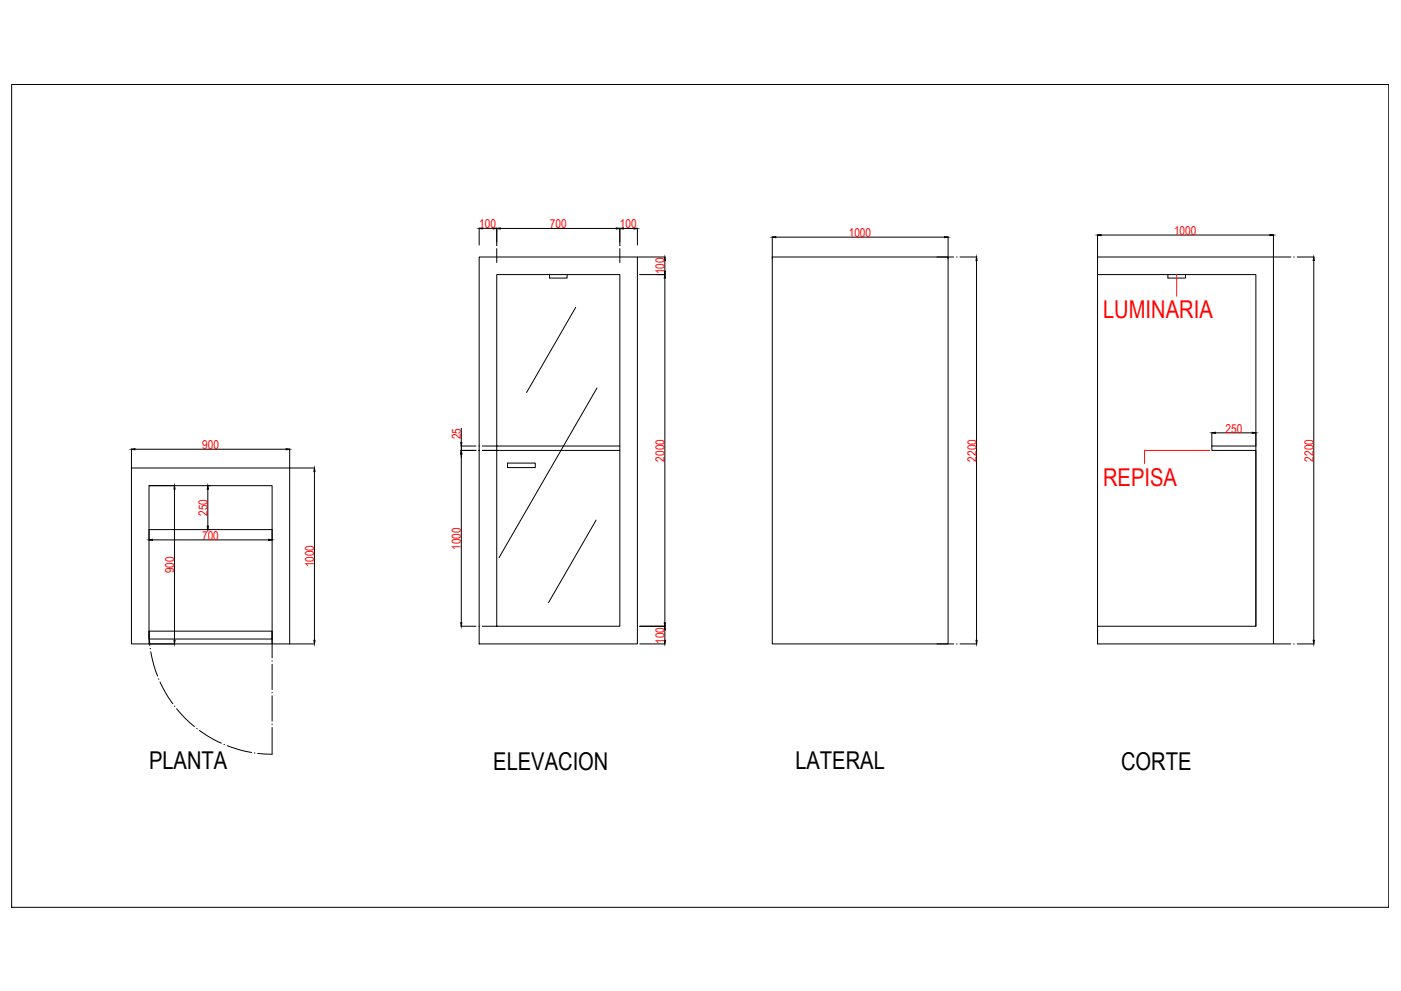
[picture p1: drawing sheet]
<svg xmlns="http://www.w3.org/2000/svg" width="594mm" height="420mm" viewBox="0 0 594 420" stroke-linecap="round" stroke-linejoin="round" font-family="sans-serif">
<!-- layer: 0 -->
<g fill="none" stroke="#000" stroke-width=".42">
<path d="M4.9 35.8h584v348.9h-584zM203.2 96.7v7.2M204.7 96.8h4.5M210.6 96.7v7.2M212.2 96.9h49.2M262.8 96.8v7.1M264.3 96.9h4.5M270.3 96.8v7.1M465.4 99.6v9.3M466.9 99.7h71.6M540 99.6v9.3M203.2 109h67.1v164h-67.1z"/>
<path d="M210.6 116.4h52.2v149.1h-52.2zM210.6 105.4v5.9M233 116.4v1.5h7.5v-1.5M262.8 105.4v5.9M270.3 109h11.7M271.2 116.4h10.8M281.9 110.4v4.5M281.9 117.9v146.1M327.5 109h74.5v164h-74.5zM327.5 100.4v9.4M329 100.5h71.5M397.3 109h7.1"/>
<path d="M402 100.4v9.4M407.1 109h7.1M414.1 110.4v161.1M465.4 109h74.6v164h-74.6zM465.4 116.4h67.1v149.1h-67.1v7.5M495.2 116.4v1.5h7.5v-1.5M540.2 109h7.2M550.1 109h7.1M557.1 110.4v161.1M244.1 130.3l-20.8 36.1M253.1 164.5l-41.5 71.9M55.7 198.4h67.1v74.6h-67.1z"/>
<path d="M55.7 190.4v8M57.2 190.5h64.2M122.8 190.4v8M123 198.4h10.4M133.3 199.9v71.6M195.5 191h6.3M195.5 189.1h6.3M195.6 181.6v6M195.6 189.1v1.9M195.6 192.5v71.5M204.5 191h58.3M204.5 189.1h58.3"/>
<path d="M215.2 196.3h11.8v1.9h-11.8zM513.9 183.4v5.7M515.4 183.5h15.6M532.5 189.1h-18.6v1.9h18.6v74.5M532.5 183.4v5.7M63.2 205.9h10.9M74 207.4v64.1M88 205.9h1.2M88.1 207.4v15.7M63.2 229v-4.5l52.2 .1v4.4M64.7 228.9h49.2M252.8 220.5l-20.2 35"/>
<path d="M63.2 273v-67.1h52.2v67.1M63.2 267.6h52.2v3.3h-52.2zM63.2 267.6l.3 6.1M63.5 273h10.6M63.9 276.3l1.3 5.7 1.6 4.6M115.4 267.6v11.3M123 273h10.4M195.5 265.5h6.3M204.5 265.5h6.4M271.2 265.5h10.8M271.3 273h10.7M281.9 267v4.5"/>
<path d="M397.3 273h7.1M407.1 273h7.1M540.2 273h7.2M550.1 273h7.1M67.8 289.1l3.4 6.3 2.1 3M115.4 281.6v10.8M115.4 295v10.8M74.9 300.5l3.6 4 4 3.6M84.6 309.7l5.5 3.6 3.7 1.8M96.3 316.1l4.6 1.6 5.8 1.3M115.4 308.4v11.4l-6.1-.4"/>
</g>
<g fill="#000" stroke="#000" stroke-width=".42">
<path d="M203.2 96.8l1.5-.2v.5zM209.2 96.6l1.4 .2-1.4 .3zM210.6 96.9l1.6-.3v.5zM261.4 96.6l1.4 .3-1.4 .2zM262.8 96.9l1.5-.3v.5zM268.8 96.6l1.5 .3-1.5 .2zM465.4 99.7l1.5-.3v.5zM538.5 99.4l1.5 .3-1.5 .2zM281.9 116.4l.3 1.5h-.5zM281.9 109l.3 1.4h-.5zM281.7 114.9h.5l-.3 1.5zM327.5 100.5l1.5-.2v.5z"/>
<path d="M400.5 100.3l1.5 .2-1.5 .3zM414.1 109l.2 1.4h-.4zM557.1 109l.2 1.4h-.5zM55.7 190.5l1.5-.3v.5zM121.4 190.2l1.4 .3-1.4 .2zM133.3 198.4l.3 1.5h-.5zM195.6 191l.2 1.5h-.4zM195.4 187.6h.4l-.2 1.5zM513.9 183.5l1.5-.2v.5zM531 183.3l1.5 .2-1.5 .3zM74 205.9l.2 1.5h-.4zM88.1 205.9l.3 1.5h-.5z"/>
<path d="M63.2 228.9l1.5-.3v.6zM87.9 223.1h.5l-.3 1.4zM113.9 228.6l1.5 .3-1.5 .3zM73.8 271.5h.4l-.2 1.5zM133.1 271.5h.5l-.3 1.5zM195.4 264h.4l-.2 1.5zM281.7 264h.5l-.3 1.5zM281.7 271.5h.5l-.3 1.5zM281.9 265.5l.3 1.5h-.5zM413.9 271.5h.4l-.2 1.5zM556.8 271.5h.5l-.2 1.5z"/>
<circle cx="405.8" cy="109" r=".07"/>
<circle cx="548.7" cy="109" r=".07"/>
<circle cx="203.2" cy="189.1" r=".07"/>
<circle cx="405.8" cy="273" r=".07"/>
<circle cx="548.7" cy="273" r=".07"/>
<circle cx="74.1" cy="299.4" r=".07"/>
<circle cx="115.4" cy="280.2" r=".07"/>
</g>
<path d="M499 116.4v9.2M513 191h-27.7v5.5" fill="none" stroke="#f00" stroke-width=".42"/>
<g font-size="10.4" fill="#f00">
<text x="467.8" y="135">LUMINARIA</text>
<text x="467.7" y="205.9">REPISA</text>
</g>
<g font-size="10.4">
<text x="63.2" y="326.2">PLANTA</text>
<text x="209.2" y="326.3">ELEVACION</text>
<text x="337.3" y="326.2">LATERAL</text>
<text x="475.4" y="326.3">CORTE</text>
</g>
<g font-size="5.2" fill="#f00">
<text x="203.2" y="96.7">100</text>
<text x="233.2" y="96.8">700</text>
<text x="262.9" y="96.8">100</text>
<text x="359.9" y="100.4">1000</text>
<text x="497.8" y="99.6">1000</text>
<text x="281.8" y="116.4" transform="rotate(-90 281.8 116.4)">100</text>
<text x="519.7" y="183.4">250</text>
<text x="85.8" y="190.4">900</text>
<text x="195.5" y="186.2" transform="rotate(-90 195.5 186.2)">25</text>
<text x="281.8" y="195.7" transform="rotate(-90 281.8 195.7)">2000</text>
<text x="414" y="195.7" transform="rotate(-90 414 195.7)">2200</text>
<text x="557" y="195.7" transform="rotate(-90 557 195.7)">2200</text>
<text x="88" y="218.7" transform="rotate(-90 88 218.7)">250</text>
<text x="85.7" y="228.8">700</text>
<text x="195.5" y="233.1" transform="rotate(-90 195.5 233.1)">1000</text>
<text x="73.9" y="243" transform="rotate(-90 73.9 243)">900</text>
<text x="133.2" y="240.6" transform="rotate(-90 133.2 240.6)">1000</text>
<text x="281.8" y="273" transform="rotate(-90 281.8 273)">100</text>
</g>
</svg>
